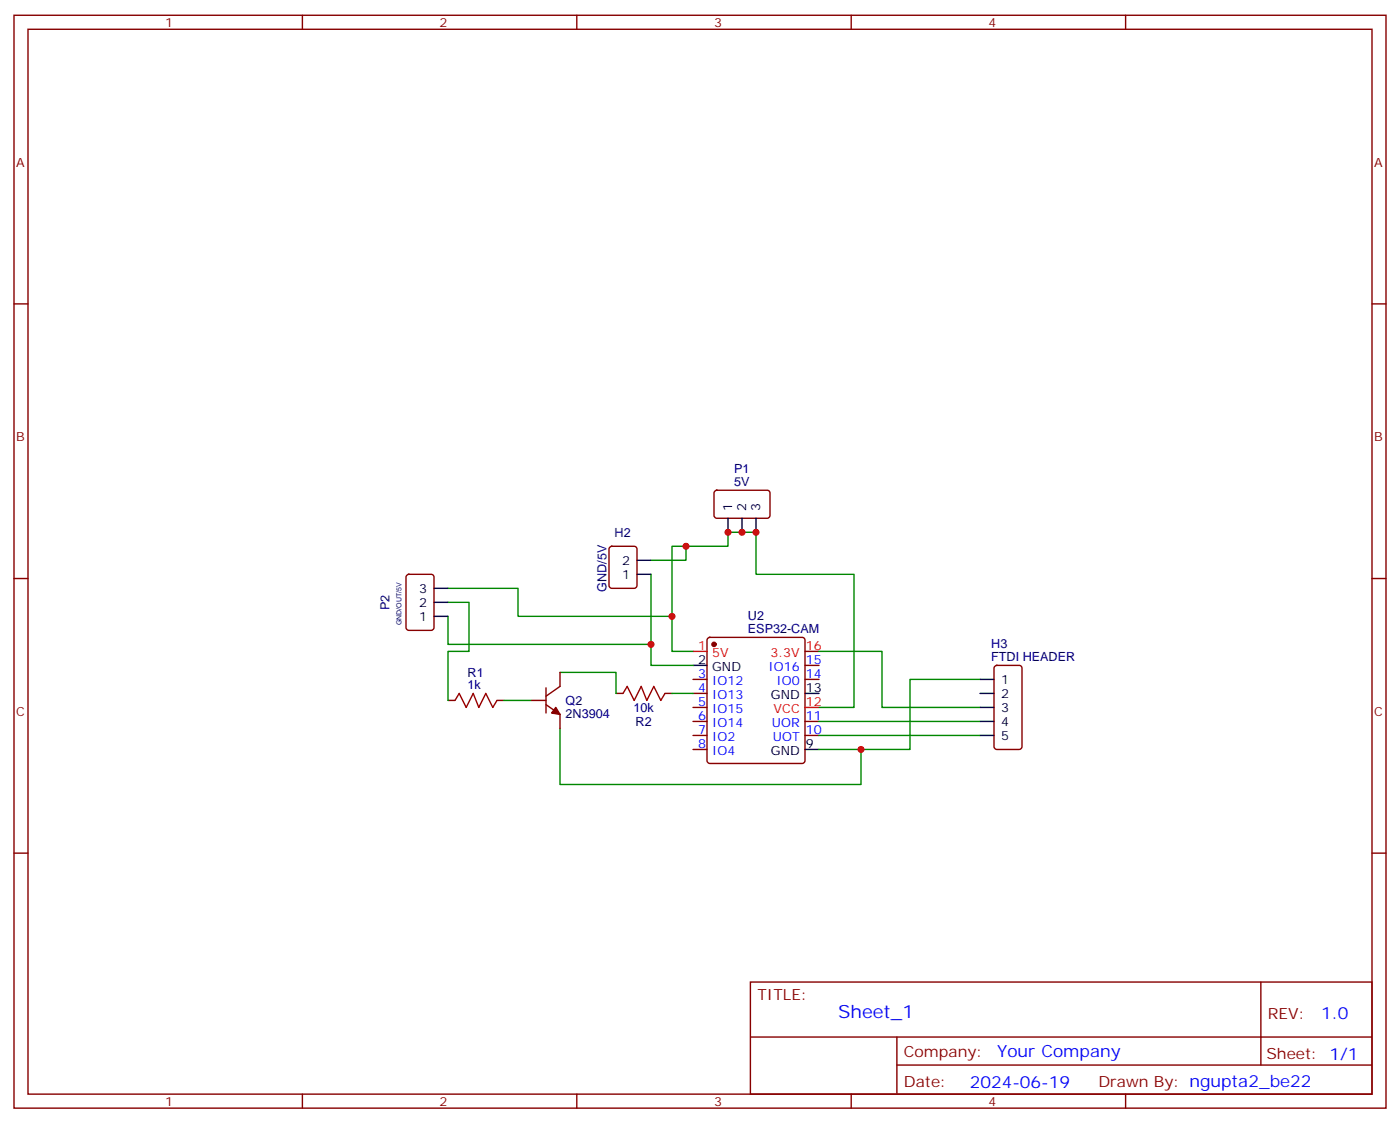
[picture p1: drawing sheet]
<svg xmlns="http://www.w3.org/2000/svg" width="353mm" height="283mm" viewBox="0 0 353 283" stroke-linecap="round" stroke-linejoin="round" font-family="sans-serif">
<g fill="none" stroke="#870000" stroke-width=".35">
<path d="M3.5 3.8h345.7v275.2h-345.7zM7.1 7.4h338.6v268.1h-338.6zM76.2 3.8v3.6M145.3 3.8v3.6M214.5 3.8v3.6M283.6 3.8v3.6M3.5 76.5h3.6M345.7 76.5h3.5M153.7 137.8l.5-.3h5.6a.71 .71 0 0 1 .7 .8l-.1 9.4-.6 .4h-5.6l-.5-.2-.2-.5v-9.1zM180.2 123.6l.4-.2h12.7a.71 .71 0 0 1 .7 .7v5.7l-.4 .6-13 .1-.5-.2-.2-.5v-5.7zM3.5 145.7h3.6M102.5 144.8l.5-.2h5.7a.71 .71 0 0 1 .7 .7l-.1 13-.6 .4h-5.7l-.5-.2-.2-.5v-12.7z"/>
<path d="M345.7 145.7h3.5M112.9 176.4h1.8M125.2 176.4h1.8M134.1 176.4h3.5M137.6 177.4l3.5 2.5v3.5M137.6 173.2v6.3M141.1 169.3v3.5l-3.5 2.5M155.2 174.6h1.8M167.6 174.6h1.7M174.6 171.1h3.6M174.6 174.6h3.6M174.6 178.1h3.6"/>
<path d="M178.4 160.7l.5-.2h23.2a.71 .71 0 0 1 .7 .7v30.3l-.2 .5-.5 .2h-23.2l-.5-.2-.2-.5v-30.3zM202.8 171.1h3.6M202.8 164h3.6M202.8 167.5h3.6M250.7 167.7l.5-.2h5.6a.71 .71 0 0 1 .7 .7v20.1l-.7 .4h-5.6l-.5-.2-.2-.5v-19.8zM174.6 181.6h3.6M174.6 185.2h3.6M174.6 188.7h3.6M202.8 181.6h3.6M202.8 185.2h3.6M3.5 214.8h3.6M345.7 214.8h3.5"/>
<path d="M189.1 247.3h156.6v28.2h-156.6zM317.7 247.3v20.9M76.2 275.5v3.5M145.3 275.5v3.5M189.1 261.1h156.5M214.5 275.5v3.5M226 268.2h119.6M226 261.1v14.1M283.6 275.5v3.5"/>
</g>
<g fill="#870000" stroke="#870000" stroke-width=".35">
<path d="M140.1 178.1l1 1.8-2.1-.4z"/>
<circle cx="179.9" cy="162.2" r=".53"/>
</g>
<path d="M174.6 164h3.6M202.8 178.1h3.6" fill="none" stroke="#f00" stroke-width=".35"/>
<g fill="none" stroke="#000" stroke-width=".35">
<path d="M183.4 130.5v3.5M187 130.5v3.5M190.5 130.5v3.5M109.4 155.2h3.5M109.4 151.7h3.5M109.4 148.1h3.5M160.5 144.6h3.5M160.5 141.1h3.5M174.6 167.5h3.6M202.8 174.6h3.6M246.9 174.6h3.6M246.9 171.1h3.6"/>
<path d="M246.9 178.1h3.6M202.8 188.7h3.6M246.9 181.6h3.6M246.9 185.2h3.6"/>
</g>
<g fill="none" stroke="#008700" stroke-width=".35">
<path d="M172.9 137.5v3.6h-8.9M112.9 148.1h17.6v7.1h38.8M112.9 155.2v7h51.1M112.9 151.7h5.3v12.3h-5.3v12.4M164 144.6v22.9h10.6M127 176.4h7.1M141.1 169.3h14.1v5.3M169.3 174.6h5.3M174.6 164h-5.3v-26.5h14.1v-3.5h7.1v10.6h24.7v33.5h-8.8M206.4 164h15.8v14.1h24.7M246.9 171.1h-17.6v17.6h-22.9M141.1 183.4v14.1h75.9v-8.8"/>
<path d="M206.4 185.2h40.5M206.4 181.6h40.5"/>
</g>
<path d="M114.7 176.4l1-1.8 1.8 3.5 1.7-3.5 1.4 3.5 1.8-3.5 1.8 3.5 1-1.7M157 174.6l1-1.8 1.8 3.6 1.8-3.6 1.4 3.6 1.7-3.6 1.8 3.6 1.1-1.8" fill="none" stroke="#a10000" stroke-width=".35"/>
<g fill="#c00">
<circle cx="169.3" cy="155.2" r=".88"/>
<circle cx="172.9" cy="137.5" r=".88"/>
<circle cx="164" cy="162.2" r=".88"/>
<circle cx="217" cy="188.7" r=".88"/>
<circle cx="183.4" cy="134" r=".88"/>
<circle cx="187" cy="134" r=".88"/>
<circle cx="190.5" cy="134" r=".88"/>
</g>
<text font-size="4.6" fill="#00f" x="211.2" y="256.3">Sheet_1</text>
<g font-size="4.2" fill="#00f">
<text x="332.9" y="256.5">1.0</text>
<text x="251.3" y="266.1">Your Company</text>
<text x="244.3" y="273.9">2024-06-19</text>
</g>
<g font-size="3.9" fill="#800">
<text x="190.9" y="251.8">TITLE:</text>
<text x="319.5" y="256.5">REV:</text>
<text x="227.8" y="266">Company:</text>
<text x="319.1" y="266.7">Sheet: 1/1</text>
<text x="227.8" y="273.7">Date:</text>
<text x="276.8" y="273.8">Drawn By: ngupta2_be22</text>
</g>
<g font-size="3.2" fill="#800">
<text x="41.6" y="6.8">1</text>
<text x="110.8" y="6.8">2</text>
<text x="179.9" y="6.8">3</text>
<text x="249.1" y="6.8">4</text>
<text x="4.1" y="41.9">A</text>
<text x="346.3" y="41.9">A</text>
<text x="4.1" y="111.1">B</text>
<text x="346.3" y="111.1">B</text>
<text x="4.1" y="180.2">C</text>
<text x="346.3" y="180.2">C</text>
<text x="41.6" y="278.5">1</text>
<text x="110.8" y="278.5">2</text>
<text x="179.9" y="278.5">3</text>
<text x="249.1" y="278.5">4</text>
</g>
<g font-size="3.2" fill="#000080">
<text x="185" y="119.2">P1</text>
<text x="185" y="122.4">5V</text>
<text x="154.9" y="135.2">H2</text>
<text x="152.8" y="149" transform="rotate(-90 152.8 149)">GND/5V</text>
<text x="98.2" y="153.7" transform="rotate(-90 98.2 153.7)">P2</text>
<text x="188.5" y="159.3">ESP32-CAM</text>
<text x="188.5" y="156">U2</text>
<text x="249.8" y="166.5">FTDI HEADER</text>
<text x="249.8" y="163.3">H3</text>
<text x="117.8" y="173.5">1k</text>
<text x="117.8" y="170.3">R1</text>
<text x="142.5" y="177.5">Q2</text>
<text x="159.6" y="179.3">10k</text>
<text x="142.5" y="180.7">2N3904</text>
<text x="160.2" y="182.8">R2</text>
</g>
<g font-size="3.2">
<text x="184.5" y="128.7" transform="rotate(-90 184.5 128.7)">1</text>
<text x="188" y="128.7" transform="rotate(-90 188 128.7)">2</text>
<text x="191.6" y="128.7" transform="rotate(-90 191.6 128.7)">3</text>
<text x="156.7" y="142.1">2</text>
<text x="105.6" y="149.2">3</text>
<text x="156.7" y="145.7">1</text>
<text x="105.6" y="152.7">2</text>
<text x="105.6" y="156.2">1</text>
<text x="176" y="167.2">2</text>
<text x="179.5" y="168.9">GND</text>
<text x="252.2" y="172.1">1</text>
<text x="194.3" y="176">GND</text>
<text x="203" y="174.2">13</text>
<text x="252.2" y="175.6">2</text>
<text x="252.2" y="179.2">3</text>
<text x="252.2" y="182.7">4</text>
<text x="194.3" y="190.1">GND</text>
<text x="203" y="188.3">9</text>
<text x="252.2" y="186.2">5</text>
</g>
<g font-size="3.2" fill="#f00">
<text x="176" y="163.7">1</text>
<text x="179.5" y="165.4">5V</text>
<text x="194.2" y="165.4">3.3V</text>
<text x="203" y="163.7">16</text>
<text x="194.9" y="179.5">VCC</text>
<text x="203" y="177.8">12</text>
</g>
<g font-size="3.2" fill="#00f">
<text x="203" y="167.2">15</text>
<text x="176" y="170.7">3</text>
<text x="179.5" y="172.5">IO12</text>
<text x="193.7" y="168.9">IO16</text>
<text x="195.7" y="172.5">IO0</text>
<text x="203" y="170.7">14</text>
<text x="176" y="174.2">4</text>
<text x="176" y="177.8">5</text>
<text x="179.5" y="176">IO13</text>
<text x="179.5" y="179.5">IO15</text>
<text x="176" y="181.3">6</text>
<text x="176" y="184.8">7</text>
<text x="179.5" y="183.1">IO14</text>
<text x="194.5" y="183.1">UOR</text>
<text x="203" y="181.3">11</text>
<text x="203" y="184.8">10</text>
<text x="176" y="188.3">8</text>
<text x="179.5" y="186.6">IO2</text>
<text x="179.5" y="190.1">IO4</text>
<text x="194.8" y="186.6">UOT</text>
</g>
<text font-size="1.8" fill="#000080" x="101.2" y="157.4" transform="rotate(-90 101.2 157.4)">GND/OUT/5V</text>
</svg>
